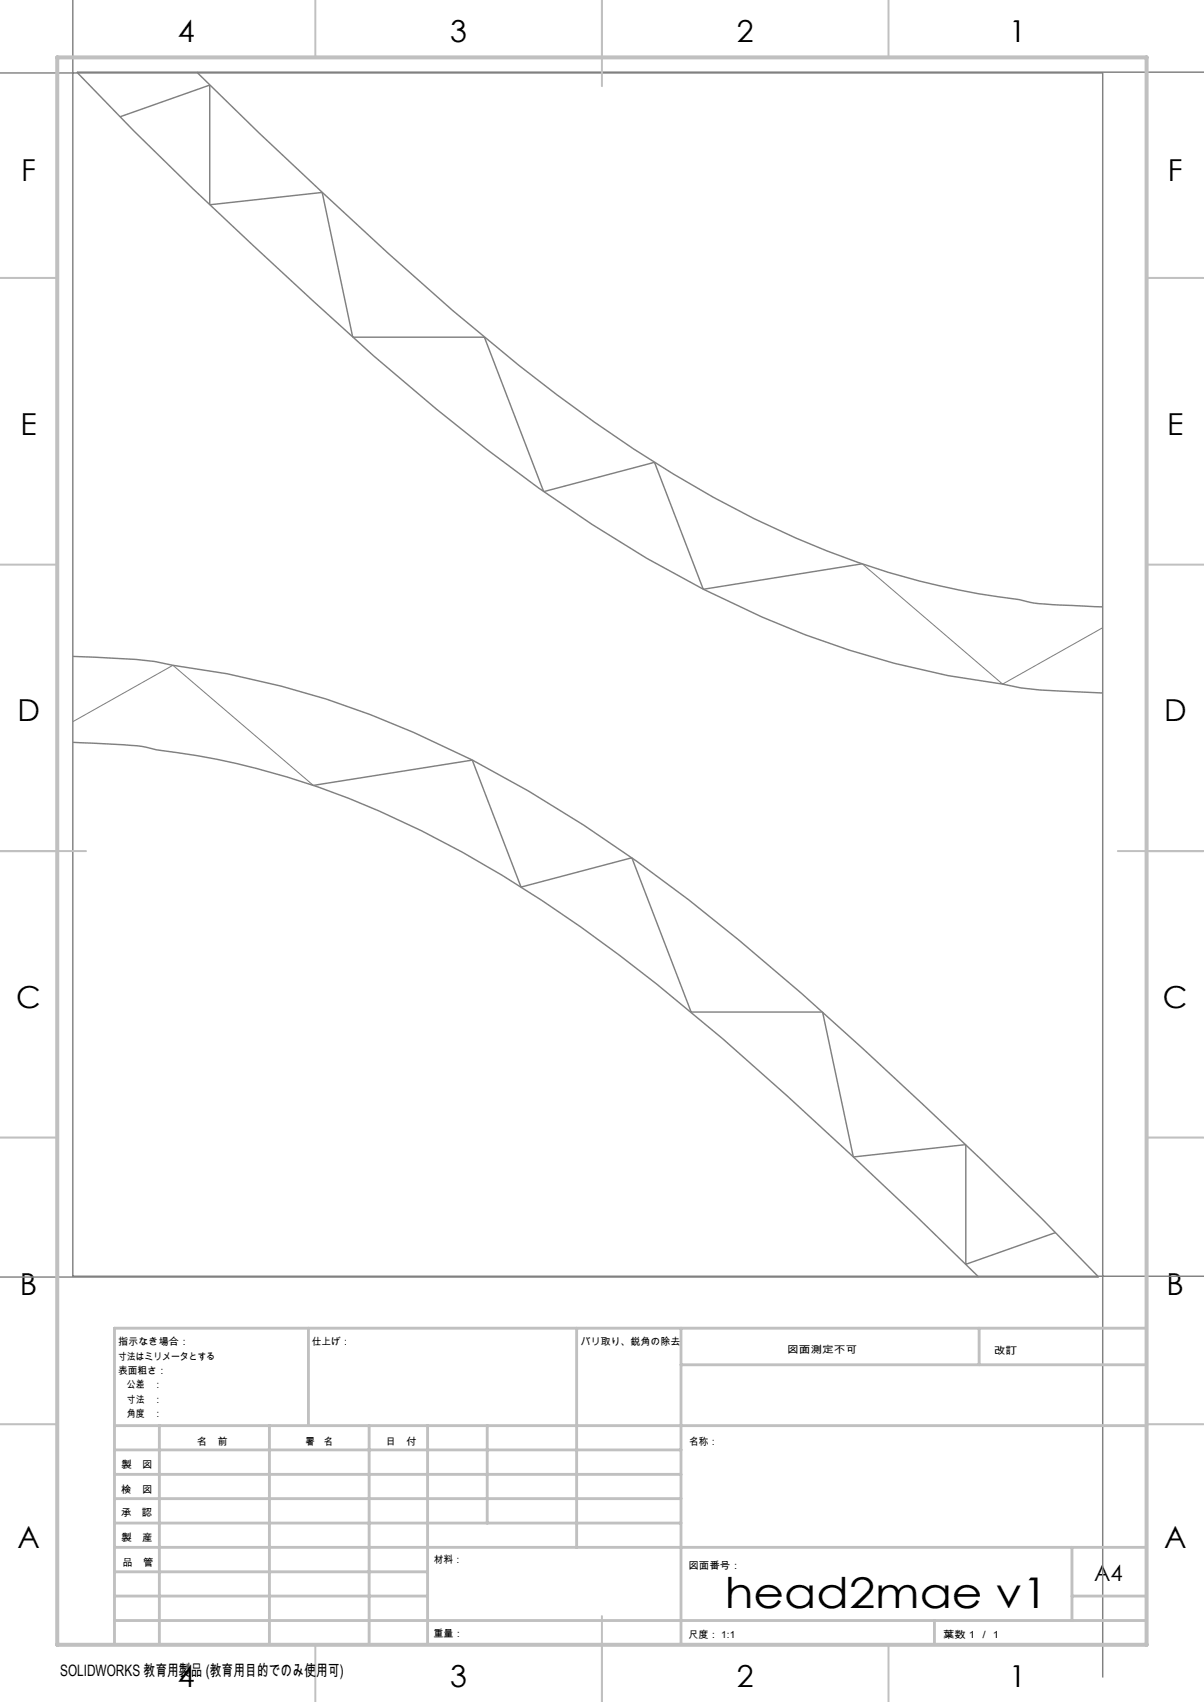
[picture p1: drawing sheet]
<svg xmlns="http://www.w3.org/2000/svg" width="210mm" height="297mm" viewBox="0 0 210 297" stroke-linecap="round" stroke-linejoin="round" font-family="sans-serif">
<path d="M12.7 -.1v222.8h197.4M0 12.7h192.3v280M34.3 12.6a1093.3 1093.3 0 0 0 44.7 41.6 270.5 270.5 0 0 0 45.4 32.6 146.7 146.7 0 0 0 46.2 16.8l7.2 1 1.3 .4a60.7 60.7 0 0 0 9.9 .8l3.3 .1M210.1 12.6h-196.7a784.7 784.7 0 0 0 41.2 39.9 409.6 409.6 0 0 0 39.3 32.7 209.6 209.6 0 0 0 46.5 25.6 147.9 147.9 0 0 0 34.5 8.6 63.5 63.5 0 0 0 13.6 1.4l3.8 .1M20.9 20.4l15.7-5.6v20.9l19.6-2.1 5.3 25.2h23l10.3 27 19.4-5.1 8.5 22.1 27.7-4.4M12.7 114.5l11 .6 3.3 .3 3.2 .7a149.7 149.7 0 0 1 41.9 11.7 217.1 217.1 0 0 1 39 22.5 415.5 415.5 0 0 1 39.4 32.6 867.2 867.2 0 0 1 41.1 39.9h-191.7M12.7 129.5l1.3 .1a82.5 82.5 0 0 1 11.9 .9l1.4 .3a137.4 137.4 0 0 1 46.2 14.2 233.6 233.6 0 0 1 41 26.7l11.6 9.6a1060.3 1060.3 0 0 1 44.6 41.5M54.6 137.1l27.8-4.5 8.5 22.2 19.3-5.1 10.3 26.9h23l5.3 25.3 19.7-2.2v20.9l15.6-5.5" fill="none" stroke="#808080" stroke-width=".25"/>
<path d="M150.4 98.4l24.5 21 17.4-9.9M12.7 125.9l17.5-9.8 24.4 21" fill="none" stroke="#808080" stroke-width=".18"/>
<g fill="none" stroke="#c0c0c0" stroke-width=".35">
<path d="M55 0v10M105 0v15M155 0v10M0 48.5h10M200 48.5h10M0 98.5h10M200 98.5h10M0 148.5h15M195 148.5h15M0 198.5h10M200 198.5h10M0 248.5h10"/>
<path d="M200 248.5h10M55 287v10M105 282v15M155 287v10"/>
</g>
<g fill="none" stroke="#c0c0c0" stroke-width=".5">
<path d="M53.8 231.8v17M100.6 231.8v38.2M118.8 231.8v55.2M118.8 238.2h81.2M170.8 231.8v6.4M200 231.8h-180v55.2M20 248.8h180M20 257.3h98.8M20 253h98.8M27.8 248.8v38.2M47 248.8v38.2M64.4 248.8v38.2"/>
<path d="M74.6 248.8v38.2M85 248.8v17M20 265.8h98.8M20 261.5h98.8M20 278.5h54.6M20 274.3h54.6M20 270h180M187 278.5h13M187 270v12.8M20 282.8h180M163 282.8v4.2"/>
</g>
<path d="M10 10h190v277h-190z" fill="none" stroke="#c0c0c0" stroke-width=".7"/>
<text font-size="7.4" x="126.4" y="280.5">head2mae v1</text>
<g font-size="5.3">
<text x="31" y="7.4">4</text>
<text x="78.5" y="7.4">3</text>
<text x="128.5" y="7.4">2</text>
<text x="176" y="7.4">1</text>
<text x="3.7" y="31.7">F</text>
<text x="203.7" y="31.7">F</text>
<text x="3.6" y="75.9">E</text>
<text x="203.6" y="75.9">E</text>
<text x="3" y="125.9">D</text>
<text x="203" y="125.9">D</text>
<text x="2.8" y="175.9">C</text>
<text x="202.8" y="175.9">C</text>
<text x="3.5" y="225.9">B</text>
<text x="203.5" y="225.9">B</text>
<text x="3" y="270.2">A</text>
<text x="203" y="270.2">A</text>
<text x="31" y="294.4">4</text>
<text x="78.5" y="294.4">3</text>
<text x="128.5" y="294.4">2</text>
<text x="176" y="294.4">1</text>
</g>
<text font-size="3.9" x="190.9" y="275.8">A4</text>
<text font-size="2.7" x="10.5" y="292.4">SOLIDWORKS 教育用製品 (教育用目的でのみ使用可)</text>
<g font-size="1.7">
<text x="20.6" y="234.8">指示なき場合：</text>
<text x="20.6" y="237.3">寸法はミリメータとする</text>
<text x="20.6" y="239.8">表面粗さ：</text>
<text x="54.4" y="234.8">仕上げ：</text>
<text x="101.3" y="234.7">バリ取り、鋭角の除去</text>
<text x="137.3" y="236.2">図面測定不可</text>
<text x="173.3" y="236.4">改訂</text>
<text x="20.6" y="242.3">公差　：</text>
<text x="20.6" y="244.8">寸法　：</text>
<text x="20.6" y="247.3">角度　：</text>
<text x="21.2" y="256.2">製　図</text>
<text x="34.3" y="252.2">名　前</text>
<text x="50" y="252.1">署　名</text>
<text x="67.2" y="252.1">日　付</text>
<text x="120.2" y="252.1">名称：</text>
<text x="21.2" y="260.5">検　図</text>
<text x="21.1" y="264.6">承　認</text>
<text x="21.2" y="268.9">製　産</text>
<text x="21.3" y="273.3">品　管</text>
<text x="75.6" y="272.7">材料：</text>
<text x="120.1" y="273.8">図面番号：</text>
<text x="75.6" y="285.7">重量：</text>
<text x="120.1" y="285.8">尺度： 1:1</text>
<text x="164.5" y="285.8">葉数 1 ／ 1</text>
</g>
</svg>
